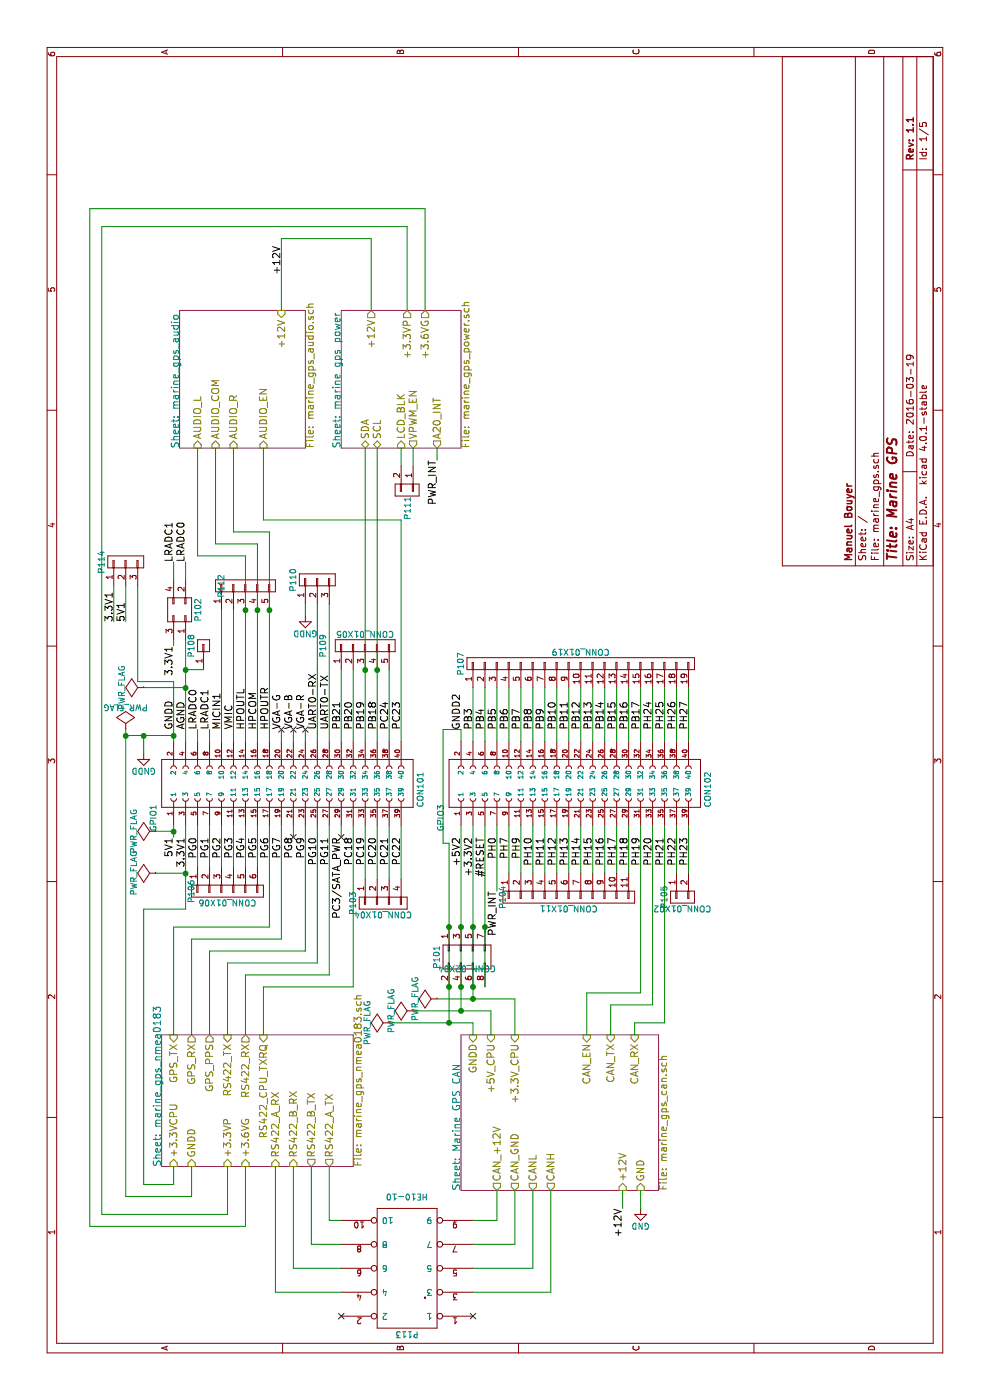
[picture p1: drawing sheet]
EESchema Schematic File Version 2
LIBS:power
LIBS:device
LIBS:transistors
LIBS:conn
LIBS:linear
LIBS:regul
LIBS:74xx
LIBS:cmos4000
LIBS:adc-dac
LIBS:memory
LIBS:xilinx
LIBS:microcontrollers
LIBS:dsp
LIBS:microchip
LIBS:analog_switches
LIBS:motorola
LIBS:texas
LIBS:intel
LIBS:audio
LIBS:interface
LIBS:digital-audio
LIBS:philips
LIBS:display
LIBS:cypress
LIBS:siliconi
LIBS:opto
LIBS:atmel
LIBS:contrib
LIBS:valves
LIBS:regul-local
LIBS:microchip_pic18mcu
LIBS:microchip-local
LIBS:A20_OLIMEXINO_LIME2_SHIELD
LIBS:audio-local
LIBS:max-local
LIBS:logic-local
LIBS:adafruit
LIBS:marine_gps-cache
EELAYER 25 0
EELAYER END
$Descr A4 11693 8268
encoding utf-8
Sheet 1 5
Title "Marine GPS"
Date "2016-03-19"
Rev "1.1"
Comp "Manuel Bouyer"
Comment1 ""
Comment2 ""
Comment3 ""
Comment4 ""
$EndDescr
$Sheet
S 7950 1500 1150 1050
U 569FF862
F0 "marine_gps_audio" 60
F1 "marine_gps_audio.sch" 60
F2 "+12V" I R 9100 2350 60 
F3 "AUDIO_EN" I L 7950 2200 60 
F4 "AUDIO_L" I L 7950 1650 60 
F5 "AUDIO_R" I L 7950 1950 60 
F6 "AUDIO_COM" I L 7950 1800 60 
$EndSheet
$Sheet
S 7950 2850 1150 1000
U 569BCBB7
F0 "marine gps power" 60
F1 "marine_gps_power.sch" 60
F2 "SCL" B L 7950 3150 60 
F3 "SDA" B L 7950 3050 60 
F4 "LCD_BLK" I L 7950 3350 60 
F5 "VPWM_EN" O L 7950 3450 60 
F6 "A20_INT" O L 7950 3650 60 
F7 "+12V" O R 9100 3100 60 
F8 "+3.6VG" O R 9100 3550 60 
F9 "+3.3VP" O R 9100 3400 60 
$EndSheet
$Sheet
S 1950 1350 1100 1600
U 56A63801
F0 "marine_gps_nmea0183" 60
F1 "marine_gps_nmea0183.sch" 60
F2 "GPS_RX" O R 3050 1600 60 
F3 "GPS_TX" I R 3050 1450 60 
F4 "GPS_PPS" O R 3050 1750 60 
F5 "RS422_TX" I R 3050 1900 60 
F6 "RS422_RX" O R 3050 2050 60 
F7 "+3.6VG" I L 1950 2050 60 
F8 "RS422_CPU_TXRQ" I R 3050 2200 60 
F9 "+3.3VP" I L 1950 1900 60 
F10 "+3.3VCPU" I L 1950 1450 60 
F11 "GNDD" I L 1950 1600 60 
F12 "RS422_A_RX" I L 1950 2300 60 
F13 "RS422_B_RX" I L 1950 2450 60 
F14 "RS422_A_TX" O L 1950 2750 60 
F15 "RS422_B_TX" O L 1950 2600 60 
$EndSheet
$Sheet
S 1750 3850 1300 1650
U 56A7D2C0
F0 "Marine GPS CAN" 60
F1 "marine_gps_can.sch" 60
F2 "CAN_RX" I R 3050 5300 60 
F3 "CAN_TX" I R 3050 5100 60 
F4 "+3.3V_CPU" I R 3050 4300 60 
F5 "+5V_CPU" I R 3050 4100 60 
F6 "GNDD" I R 3050 3950 60 
F7 "GND" I L 1750 5350 60 
F8 "+12V" I L 1750 5200 60 
F9 "CAN_EN" I R 3050 4900 60 
F10 "CAN_+12V" O L 1750 4150 60 
F11 "CANL" O L 1750 4450 60 
F12 "CANH" O L 1750 4600 60 
F13 "CAN_GND" O L 1750 4300 60 
$EndSheet
$Comp
L FL40YA-V36P-2X20-LF CON101
U 1 1
P 5150 2450
F 0 "CON101" H 4950 3480 50  0000 L BNN
F 1 "GPIO1" H 4750 1250 50  0000 L BNN
F 2 "A20_OLIMEXINO_LIME2_SHIELD:A10_OLIMEXINO_LIME_SHIELD_1-YA-V36P-2X20-LF" H 5200 1200 50  0001 C CNN
F 3 "" H 5150 2450 60  0000 C CNN
F 4 "FL40YA-V36P-2X20-LF" H 5150 2450 60  0001 C CNN "P/N"
	1    5150 2450
	1    0    0    1   
$EndComp
$Comp
L FL40YA-V36P-2X20-LF CON102
U 1 1
P 5150 4850
F 0 "CON102" H 4950 5880 50  0000 L BNN
F 1 "GPIO3" H 4750 3650 50  0000 L BNN
F 2 "A20_OLIMEXINO_LIME2_SHIELD:A10_OLIMEXINO_LIME_SHIELD_1-YA-V36P-2X20-LF" H 5200 3600 50  0001 C CNN
F 3 "" H 5150 4850 60  0000 C CNN
F 4 "FL40YA-V36P-2X20-LF" H 5150 4850 60  0001 C CNN "P/N"
	1    5150 4850
	1    0    0    1   
$EndComp
$Comp
L GNDD #PWR102
U 1 1
P 5400 1200
F 0 "#PWR102" H 5400 950 50  0001 C CNN
F 1 "GNDD" H 5400 1050 50  0000 C CNN
F 2 "" H 5400 1200 50  0000 C CNN
F 3 "" H 5400 1200 50  0000 C CNN
	1    5400 1200
	0    1    1    0   
$EndComp
$Comp
L CONN_01X02 P111
U 1 1
P 7600 3400
F 0 "P111" H 7750 3400 50  0000 C CNN
F 1 "CONN_01X02" V 7700 3400 50  0001 C CNN
F 2 "Pin_Headers:Pin_Header_Straight_1x02" H 7600 3400 50  0001 C CNN
F 3 "" H 7600 3400 50  0000 C CNN
F 4 "" H 5150 2450 60  0001 C CNN "P/N"
	1    7600 3400
	-1   0    0    1   
$EndComp
$Comp
L CONN_01X05 P109
U 1 1
P 6300 3050
F 0 "P109" H 6300 3400 50  0000 C CNN
F 1 "CONN_01X05" V 6400 3050 50  0000 C CNN
F 2 "Pin_Headers:Pin_Header_Straight_1x05" H 6300 3050 50  0001 C CNN
F 3 "" H 6300 3050 50  0000 C CNN
F 4 "" H 5150 2450 60  0001 C CNN "P/N"
	1    6300 3050
	1    0    0    -1  
$EndComp
$Comp
L CONN_01X03 P110
U 1 1
P 6850 2650
F 0 "P110" H 6850 2850 50  0000 C CNN
F 1 "CONN_01X03" V 7000 2650 50  0001 C CNN
F 2 "Pin_Headers:Pin_Header_Straight_1x03" H 6850 2650 50  0001 C CNN
F 3 "" H 6850 2650 50  0000 C CNN
	1    6850 2650
	1    0    0    -1  
$EndComp
$Comp
L GNDD #PWR103
U 1 1
P 6550 2550
F 0 "#PWR103" H 6550 2300 50  0001 C CNN
F 1 "GNDD" H 6550 2400 50  0000 C CNN
F 2 "" H 6550 2550 50  0000 C CNN
F 3 "" H 6550 2550 50  0000 C CNN
	1    6550 2550
	0    1    1    0   
$EndComp
$Comp
L CONN_01X06 P106
U 1 1
P 4250 1900
F 0 "P106" H 4250 2200 50  0000 C CNN
F 1 "CONN_01X06" V 4350 1900 50  0000 C CNN
F 2 "Pin_Headers:Pin_Header_Straight_1x06" H 4250 1900 50  0001 C CNN
F 3 "" H 4250 1900 50  0000 C CNN
F 4 "" H 5150 2450 60  0001 C CNN "P/N"
	1    4250 1900
	-1   0    0    -1  
$EndComp
$Comp
L CONN_01X04 P103
U 1 1
P 4150 3200
F 0 "P103" H 4150 3450 50  0000 C CNN
F 1 "CONN_01X04" V 4250 3200 50  0000 C CNN
F 2 "Pin_Headers:Pin_Header_Straight_1x04" H 4150 3200 50  0001 C CNN
F 3 "" H 4150 3200 50  0000 C CNN
F 4 "" H 5150 2450 60  0001 C CNN "P/N"
	1    4150 3200
	-1   0    0    -1  
$EndComp
$Comp
L CONN_02X04 P101
U 1 1
P 3700 3900
F 0 "P101" H 3700 4150 50  0000 C CNN
F 1 "CONN_02X04" V 3800 3900 50  0000 C CNN
F 2 "Pin_Headers:Pin_Header_Angled_2x04" H 3700 3900 50  0001 C CNN
F 3 "" H 3700 3900 50  0000 C CNN
	1    3700 3900
	-1   0    0    -1  
$EndComp
$Comp
L GND #PWR101
U 1 1
P 1600 5350
F 0 "#PWR101" H 1600 5100 50  0001 C CNN
F 1 "GND" H 1600 5200 50  0000 C CNN
F 2 "" H 1600 5350 50  0000 C CNN
F 3 "" H 1600 5350 50  0000 C CNN
	1    1600 5350
	0    1    1    0   
$EndComp
$Comp
L CONN_01X19 P107
U 1 1
P 6150 4850
F 0 "P107" H 6150 5850 50  0000 C CNN
F 1 "CONN_01X19" V 6250 4850 50  0000 C CNN
F 2 "Pin_Headers:Pin_Header_Straight_1x19" H 6150 4850 50  0001 C CNN
F 3 "" H 6150 4850 50  0000 C CNN
F 4 "" H 5150 2450 60  0001 C CNN "P/N"
	1    6150 4850
	1    0    0    -1  
$EndComp
$Comp
L CONN_01X02 P105
U 1 1
P 4200 5700
F 0 "P105" H 4200 5850 50  0000 C CNN
F 1 "CONN_01X02" V 4300 5700 50  0000 C CNN
F 2 "Pin_Headers:Pin_Header_Straight_1x02" H 4200 5700 50  0001 C CNN
F 3 "" H 4200 5700 50  0000 C CNN
F 4 "" H 5150 2450 60  0001 C CNN "P/N"
	1    4200 5700
	-1   0    0    -1  
$EndComp
$Comp
L CONN_01X11 P104
U 1 1
P 4200 4750
F 0 "P104" H 4200 5300 50  0000 C CNN
F 1 "CONN_01X11" V 4300 4750 50  0000 C CNN
F 2 "Pin_Headers:Pin_Header_Straight_1x11" H 4200 4750 50  0001 C CNN
F 3 "" H 4200 4750 50  0000 C CNN
F 4 "" H 5150 2450 60  0001 C CNN "P/N"
	1    4200 4750
	-1   0    0    -1  
$EndComp
$Comp
L PWR_FLAG #FLG106
U 1 1
P 5600 1050
F 0 "#FLG106" H 5600 1145 50  0001 C CNN
F 1 "PWR_FLAG" H 5600 1230 50  0000 C CNN
F 2 "" H 5600 1050 50  0000 C CNN
F 3 "" H 5600 1050 50  0000 C CNN
	1    5600 1050
	0    1    1    0   
$EndComp
$Comp
L PWR_FLAG #FLG105
U 1 1
P 4750 1300
F 0 "#FLG105" H 4750 1395 50  0001 C CNN
F 1 "PWR_FLAG" H 4750 1480 50  0000 C CNN
F 2 "" H 4750 1300 50  0000 C CNN
F 3 "" H 4750 1300 50  0000 C CNN
	1    4750 1300
	1    0    0    -1  
$EndComp
$Comp
L PWR_FLAG #FLG104
U 1 1
P 4400 1300
F 0 "#FLG104" H 4400 1395 50  0001 C CNN
F 1 "PWR_FLAG" H 4400 1480 50  0000 C CNN
F 2 "" H 4400 1300 50  0000 C CNN
F 3 "" H 4400 1300 50  0000 C CNN
	1    4400 1300
	1    0    0    -1  
$EndComp
$Comp
L PWR_FLAG #FLG107
U 1 1
P 5950 1200
F 0 "#FLG107" H 5950 1295 50  0001 C CNN
F 1 "PWR_FLAG" H 5950 1380 50  0000 C CNN
F 2 "" H 5950 1200 50  0000 C CNN
F 3 "" H 5950 1200 50  0000 C CNN
	1    5950 1200
	1    0    0    -1  
$EndComp
$Comp
L PWR_FLAG #FLG101
U 1 1
P 3150 3250
F 0 "#FLG101" H 3150 3345 50  0001 C CNN
F 1 "PWR_FLAG" H 3150 3430 50  0000 C CNN
F 2 "" H 3150 3250 50  0000 C CNN
F 3 "" H 3150 3250 50  0000 C CNN
	1    3150 3250
	1    0    0    -1  
$EndComp
$Comp
L PWR_FLAG #FLG102
U 1 1
P 3250 3450
F 0 "#FLG102" H 3250 3545 50  0001 C CNN
F 1 "PWR_FLAG" H 3250 3630 50  0000 C CNN
F 2 "" H 3250 3450 50  0000 C CNN
F 3 "" H 3250 3450 50  0000 C CNN
	1    3250 3450
	1    0    0    -1  
$EndComp
$Comp
L PWR_FLAG #FLG103
U 1 1
P 3350 3650
F 0 "#FLG103" H 3350 3745 50  0001 C CNN
F 1 "PWR_FLAG" H 3350 3830 50  0000 C CNN
F 2 "" H 3350 3650 50  0000 C CNN
F 3 "" H 3350 3650 50  0000 C CNN
	1    3350 3650
	1    0    0    -1  
$EndComp
$Comp
L CONN_01X05 P112
U 1 1
P 6800 2050
F 0 "P112" H 6800 2250 50  0000 C CNN
F 1 "CONN_01X05" V 6950 2050 50  0001 C CNN
F 2 "Pin_Headers:Pin_Header_Straight_1x05" H 6800 2050 50  0001 C CNN
F 3 "" H 6800 2050 50  0000 C CNN
	1    6800 2050
	1    0    0    -1  
$EndComp
Text Label 4700 1450 2    60   ~ 0
5V1
Text Label 4700 1550 2    60   ~ 0
3.3V1
Text Label 4700 1650 2    60   ~ 0
PG0
Text Label 4700 1750 2    60   ~ 0
PG1
Text Label 4700 1850 2    60   ~ 0
PG2
Text Label 4700 1950 2    60   ~ 0
PG3
Text Label 4700 2050 2    60   ~ 0
PG4
Text Label 4700 2150 2    60   ~ 0
PG5
Text Label 4700 2250 2    60   ~ 0
PG6
Text Label 4700 2350 2    60   ~ 0
PG7
Text Label 4700 2450 2    60   ~ 0
PG8
Text Label 4700 2550 2    60   ~ 0
PG9
Text Label 4700 2650 2    60   ~ 0
PG10
Text Label 4700 2750 2    60   ~ 0
PG11
Text Label 4700 2850 2    60   ~ 0
PC3/SATA_PWR
Text Label 4700 2950 2    60   ~ 0
PC18
Text Label 4700 3050 2    60   ~ 0
PC19
Text Label 4700 3150 2    60   ~ 0
PC20
Text Label 4700 3250 2    60   ~ 0
PC21
Text Label 4700 3350 2    60   ~ 0
PC22
Text Label 5600 1450 0    60   ~ 0
GNDD
Text Label 5600 1550 0    60   ~ 0
AGND
Text Label 5600 1650 0    60   ~ 0
LRADC0
Text Label 5600 1750 0    60   ~ 0
LRADC1
Text Label 5600 1850 0    60   ~ 0
MICIN1
Text Label 5600 1950 0    60   ~ 0
VMIC
Text Label 5600 2050 0    60   ~ 0
HPOUTL
Text Label 5600 2150 0    60   ~ 0
HPCOM
Text Label 5600 2250 0    60   ~ 0
HPOUTR
Text Label 5600 2350 0    60   ~ 0
VGA-G
Text Label 5600 2450 0    60   ~ 0
VGA-B
Text Label 5600 2550 0    60   ~ 0
VGA-R
Text Label 5600 2650 0    60   ~ 0
UART0-RX
Text Label 5600 2750 0    60   ~ 0
UART0-TX
Text Label 5600 2850 0    60   ~ 0
PB21
Text Label 5600 2950 0    60   ~ 0
PB20
Text Label 5600 3050 0    60   ~ 0
PB19
Text Label 5600 3150 0    60   ~ 0
PB18
Text Label 5600 3250 0    60   ~ 0
PC24
Text Label 5600 3350 0    60   ~ 0
PC23
Text Label 4700 3850 2    60   ~ 0
+5V2
Text Label 4700 3950 2    60   ~ 0
+3.3V2
Text Label 4700 4050 2    60   ~ 0
#RESET
Text Label 4700 4150 2    60   ~ 0
PH0
Text Label 4700 4250 2    60   ~ 0
PH7
Text Label 4700 4350 2    60   ~ 0
PH9
Text Label 4700 4450 2    60   ~ 0
PH10
Text Label 4700 4550 2    60   ~ 0
PH11
Text Label 4700 4650 2    60   ~ 0
PH12
Text Label 4700 4750 2    60   ~ 0
PH13
Text Label 4700 4850 2    60   ~ 0
PH14
Text Label 4700 4950 2    60   ~ 0
PH15
Text Label 4700 5050 2    60   ~ 0
PH16
Text Label 4700 5150 2    60   ~ 0
PH17
Text Label 4700 5250 2    60   ~ 0
PH18
Text Label 4700 5350 2    60   ~ 0
PH19
Text Label 4700 5450 2    60   ~ 0
PH20
Text Label 4700 5550 2    60   ~ 0
PH21
Text Label 4700 5650 2    60   ~ 0
PH22
Text Label 4700 5750 2    60   ~ 0
PH23
Text Label 5600 3850 0    60   ~ 0
GNDD2
Text Label 5600 3950 0    60   ~ 0
PB3
Text Label 5600 4050 0    60   ~ 0
PB4
Text Label 5600 4150 0    60   ~ 0
PB5
Text Label 5600 4250 0    60   ~ 0
PB6
Text Label 5600 4350 0    60   ~ 0
PB7
Text Label 5600 4450 0    60   ~ 0
PB8
Text Label 5600 4550 0    60   ~ 0
PB9
Text Label 5600 4650 0    60   ~ 0
PB10
Text Label 5600 4750 0    60   ~ 0
PB11
Text Label 5600 4850 0    60   ~ 0
PB12
Text Label 5600 4950 0    60   ~ 0
PB13
Text Label 5600 5050 0    60   ~ 0
PB14
Text Label 5600 5150 0    60   ~ 0
PB15
Text Label 5600 5250 0    60   ~ 0
PB16
Text Label 5600 5350 0    60   ~ 0
PB17
Text Label 5600 5450 0    60   ~ 0
PH24
Text Label 5600 5550 0    60   ~ 0
PH25
Text Label 5600 5650 0    60   ~ 0
PH26
Text Label 5600 5750 0    60   ~ 0
PH27
Text Label 7850 3650 2    60   ~ 0
PWR_INT
Text Label 4250 4150 2    60   ~ 0
PWR_INT
Text Label 9400 2350 0    60   ~ 0
+12V
Text Label 1600 5200 2    60   ~ 0
+12V
Text Label 6500 1050 0    60   ~ 0
5V1
Text Label 6500 950  0    60   ~ 0
3.3V1
NoConn ~ 4700 2450
NoConn ~ 4700 2850
NoConn ~ 5600 2350
NoConn ~ 5600 2450
NoConn ~ 5600 2550
$Comp
L HE10-10 P113
U 1 1
P 1100 3400
F 0 "P113" H 1100 3950 50  0000 C CNN
F 1 "HE10-10" H 1100 2800 50  0000 C CNN
F 2 "Connect:HE10-10C" H 1100 3400 50  0001 C CNN
F 3 "" H 1100 3400 50  0000 C CNN
	1    1100 3400
	0    -1   -1   0   
$EndComp
NoConn ~ 700  2850
NoConn ~ 700  3950
$Comp
L CONN_02X02 P102
U 1 1
P 6600 1500
F 0 "P102" H 6600 1650 50  0000 C CNN
F 1 "CONN_02X02" H 6600 1700 50  0001 C CNN
F 2 "Pin_Headers:Pin_Header_Angled_2x02" H 6600 300 50  0001 C CNN
F 3 "" H 6600 300 50  0000 C CNN
	1    6600 1500
	1    0    0    1   
$EndComp
$Comp
L CONN_01X03 P114
U 1 1
P 7000 1050
F 0 "P114" H 7000 1250 50  0000 C CNN
F 1 "CONN_01X03" H 7000 850 50  0001 C CNN
F 2 "Pin_Headers:Pin_Header_Angled_1x03" H 7000 -150 50  0001 C CNN
F 3 "" H 7000 -150 50  0000 C CNN
	1    7000 1050
	1    0    0    -1  
$EndComp
Text Label 6300 1450 2    60   ~ 0
3.3V1
Text Label 7000 1550 0    60   ~ 0
LRADC0
Text Label 7000 1450 0    60   ~ 0
LRADC1
Wire Wire Line
	9700 2350 9700 3100
Wire Wire Line
	9700 3100 9100 3100
Wire Wire Line
	5500 1450 6000 1450
Wire Wire Line
	5500 1550 6350 1550
Wire Wire Line
	5500 1850 6600 1850
Wire Wire Line
	5500 1950 6600 1950
Wire Wire Line
	5600 2350 5500 2350
Wire Wire Line
	5500 2450 5600 2450
Wire Wire Line
	5600 2550 5500 2550
Wire Wire Line
	5500 2650 6650 2650
Wire Wire Line
	5500 2850 6100 2850
Wire Wire Line
	5500 2950 6100 2950
Wire Wire Line
	5500 3250 6100 3250
Wire Wire Line
	5500 3350 7350 3350
Wire Wire Line
	4350 3350 4800 3350
Wire Wire Line
	4350 3250 4800 3250
Wire Wire Line
	4350 3150 4800 3150
Wire Wire Line
	4350 3050 4800 3050
Wire Wire Line
	3450 2950 4800 2950
Wire Wire Line
	4700 2850 4800 2850
Wire Wire Line
	3550 2750 4800 2750
Wire Wire Line
	3650 2650 4800 2650
Wire Wire Line
	3750 2550 4800 2550
Wire Wire Line
	4700 2450 4800 2450
Wire Wire Line
	3850 2350 4800 2350
Wire Wire Line
	3950 2250 4800 2250
Wire Wire Line
	4450 2150 4800 2150
Wire Wire Line
	4450 2050 4800 2050
Wire Wire Line
	4450 1950 4800 1950
Wire Wire Line
	4450 1850 4800 1850
Wire Wire Line
	4450 1750 4800 1750
Wire Wire Line
	4450 1650 4800 1650
Wire Wire Line
	4100 1550 4800 1550
Wire Wire Line
	4700 1450 4800 1450
Wire Wire Line
	3900 4050 4800 4050
Wire Wire Line
	4250 4150 4800 4150
Wire Wire Line
	4400 4250 4800 4250
Wire Wire Line
	4400 4350 4800 4350
Wire Wire Line
	4400 4450 4800 4450
Wire Wire Line
	4400 4550 4800 4550
Wire Wire Line
	4400 4650 4800 4650
Wire Wire Line
	4400 4750 4800 4750
Wire Wire Line
	4400 4850 4800 4850
Wire Wire Line
	4400 4950 4800 4950
Wire Wire Line
	4400 5050 4800 5050
Wire Wire Line
	4400 5150 4800 5150
Wire Wire Line
	4400 5250 4800 5250
Wire Wire Line
	3400 5350 4800 5350
Wire Wire Line
	3300 5450 4800 5450
Wire Wire Line
	3150 5550 4800 5550
Wire Wire Line
	4400 5650 4800 5650
Wire Wire Line
	4400 5750 4800 5750
Wire Wire Line
	5600 3850 5500 3850
Wire Wire Line
	5500 3950 5950 3950
Wire Wire Line
	5500 4050 5950 4050
Wire Wire Line
	5500 4150 5950 4150
Wire Wire Line
	5500 4250 5950 4250
Wire Wire Line
	5500 4350 5950 4350
Wire Wire Line
	5500 4450 5950 4450
Wire Wire Line
	5500 4550 5950 4550
Wire Wire Line
	5500 4650 5950 4650
Wire Wire Line
	5500 4750 5950 4750
Wire Wire Line
	5500 4850 5950 4850
Wire Wire Line
	5500 4950 5950 4950
Wire Wire Line
	5500 5050 5950 5050
Wire Wire Line
	5500 5150 5950 5150
Wire Wire Line
	5500 5250 5950 5250
Wire Wire Line
	5500 5350 5950 5350
Wire Wire Line
	5500 5450 5950 5450
Wire Wire Line
	5500 5550 5950 5550
Wire Wire Line
	5500 5650 5950 5650
Wire Wire Line
	5500 5750 5950 5750
Wire Wire Line
	7050 2050 7050 1650
Wire Wire Line
	7050 1650 7950 1650
Wire Wire Line
	7150 2150 7150 1800
Wire Wire Line
	7150 1800 7950 1800
Wire Wire Line
	7250 2250 7250 1950
Wire Wire Line
	7250 1950 7950 1950
Wire Wire Line
	5500 3150 7950 3150
Wire Wire Line
	5500 3050 7950 3050
Wire Wire Line
	7800 3350 7950 3350
Wire Wire Line
	7950 3450 7800 3450
Wire Wire Line
	7850 3650 7950 3650
Wire Wire Line
	6100 2650 6100 2650
Wire Wire Line
	6550 2550 6650 2550
Wire Wire Line
	5500 2750 6650 2750
Wire Wire Line
	7350 2200 7950 2200
Wire Wire Line
	4100 1550 4100 1200
Wire Wire Line
	4100 1200 1800 1200
Wire Wire Line
	1800 1200 1800 1450
Wire Wire Line
	1800 1450 1950 1450
Wire Wire Line
	5550 1050 5550 1450
Wire Wire Line
	1700 1050 5600 1050
Wire Wire Line
	1700 1050 1700 1600
Wire Wire Line
	1700 1600 1950 1600
Wire Wire Line
	9100 3400 9800 3400
Wire Wire Line
	9800 3400 9800 850 
Wire Wire Line
	9800 850  1550 850 
Wire Wire Line
	1550 850  1550 1900
Wire Wire Line
	1550 1900 1950 1900
Wire Wire Line
	9100 3550 9950 3550
Wire Wire Line
	9950 3550 9950 750 
Wire Wire Line
	9950 750  1450 750 
Wire Wire Line
	1450 750  1450 2050
Wire Wire Line
	1450 2050 1950 2050
Wire Wire Line
	3050 1450 3950 1450
Wire Wire Line
	3950 1450 3950 2250
Wire Wire Line
	3850 2350 3850 1600
Wire Wire Line
	3850 1600 3050 1600
Wire Wire Line
	3050 1750 3750 1750
Wire Wire Line
	3750 1750 3750 2550
Wire Wire Line
	3650 2650 3650 1900
Wire Wire Line
	3650 1900 3050 1900
Wire Wire Line
	3550 2750 3550 2050
Wire Wire Line
	3550 2050 3050 2050
Wire Wire Line
	7350 3350 7350 2200
Wire Wire Line
	3450 2950 3450 2200
Wire Wire Line
	3450 2200 3050 2200
Wire Wire Line
	3250 3450 3250 4100
Wire Wire Line
	3250 4100 3050 4100
Wire Wire Line
	3350 3650 3350 4300
Wire Wire Line
	3350 4300 3050 4300
Wire Wire Line
	5600 3850 5600 3700
Wire Wire Line
	3150 3250 3150 3950
Wire Wire Line
	3150 3950 3050 3950
Wire Wire Line
	4650 3750 4650 3700
Wire Wire Line
	4650 3700 5600 3700
Wire Wire Line
	3300 5450 3300 5100
Wire Wire Line
	3300 5100 3050 5100
Wire Wire Line
	3150 5550 3150 5300
Wire Wire Line
	3150 5300 3050 5300
Wire Wire Line
	9100 2350 9700 2350
Wire Wire Line
	3400 5350 3400 4900
Wire Wire Line
	3400 4900 3050 4900
Wire Wire Line
	4750 1300 4750 1450
Wire Wire Line
	4400 1300 4400 1550
Wire Wire Line
	5400 1200 5550 1200
Wire Wire Line
	5950 1200 5950 1550
Wire Wire Line
	5500 2050 7050 2050
Wire Wire Line
	5500 2150 7150 2150
Wire Wire Line
	5500 2250 7250 2250
Connection ~ 6100 3150
Connection ~ 6100 3050
Connection ~ 5550 1450
Connection ~ 3350 3950
Connection ~ 3250 3850
Connection ~ 3150 3750
Connection ~ 4750 1450
Connection ~ 4400 1550
Connection ~ 5550 1050
Connection ~ 5550 1200
Connection ~ 5950 1550
Connection ~ 6600 2050
Connection ~ 6600 2150
Connection ~ 6600 2250
Wire Wire Line
	1950 2750 1500 2750
Wire Wire Line
	1500 2750 1500 2850
Wire Wire Line
	1950 2600 1300 2600
Wire Wire Line
	1300 2600 1300 2850
Wire Wire Line
	1950 2450 1100 2450
Wire Wire Line
	1100 2450 1100 2850
Wire Wire Line
	1950 2300 900  2300
Wire Wire Line
	900  2300 900  2850
Wire Wire Line
	1600 5200 1750 5200
Wire Wire Line
	1750 5350 1600 5350
Wire Wire Line
	1750 4150 1500 4150
Wire Wire Line
	1500 4150 1500 3950
Wire Wire Line
	1750 4300 1300 4300
Wire Wire Line
	1300 4300 1300 3950
Wire Wire Line
	1750 4450 1100 4450
Wire Wire Line
	1100 4450 1100 3950
Wire Wire Line
	1750 4600 900  4600
Wire Wire Line
	900  4600 900  3950
Wire Wire Line
	3950 4050 3450 4050
Connection ~ 3950 4050
Wire Wire Line
	3150 3750 4650 3750
Connection ~ 3450 3750
Connection ~ 3950 3750
Wire Wire Line
	3250 3850 4800 3850
Connection ~ 3450 3850
Connection ~ 3950 3850
Wire Wire Line
	3350 3950 4800 3950
Connection ~ 3950 3950
Connection ~ 3450 3950
Wire Wire Line
	6300 1450 6350 1450
Wire Wire Line
	6000 1450 6000 1150
Wire Wire Line
	5500 1650 5600 1650
Wire Wire Line
	5600 1750 5500 1750
Wire Wire Line
	7000 1450 6850 1450
Wire Wire Line
	6850 1550 7000 1550
Wire Wire Line
	6000 1150 6800 1150
Wire Wire Line
	6800 1050 6500 1050
Wire Wire Line
	6800 950  6500 950 
$Comp
L CONN_01X01 P108
U 1 1
P 6300 1700
F 0 "P108" H 6300 1800 50  0000 C CNN
F 1 "CONN_01X01" V 6400 1700 50  0001 C CNN
F 2 "Pin_Headers:Pin_Header_Straight_1x01" H 6300 1700 50  0001 C CNN
F 3 "" H 6300 1700 50  0000 C CNN
	1    6300 1700
	1    0    0    -1  
$EndComp
Wire Wire Line
	6100 1700 6100 1550
Connection ~ 6100 1550
$EndSCHEMATC
